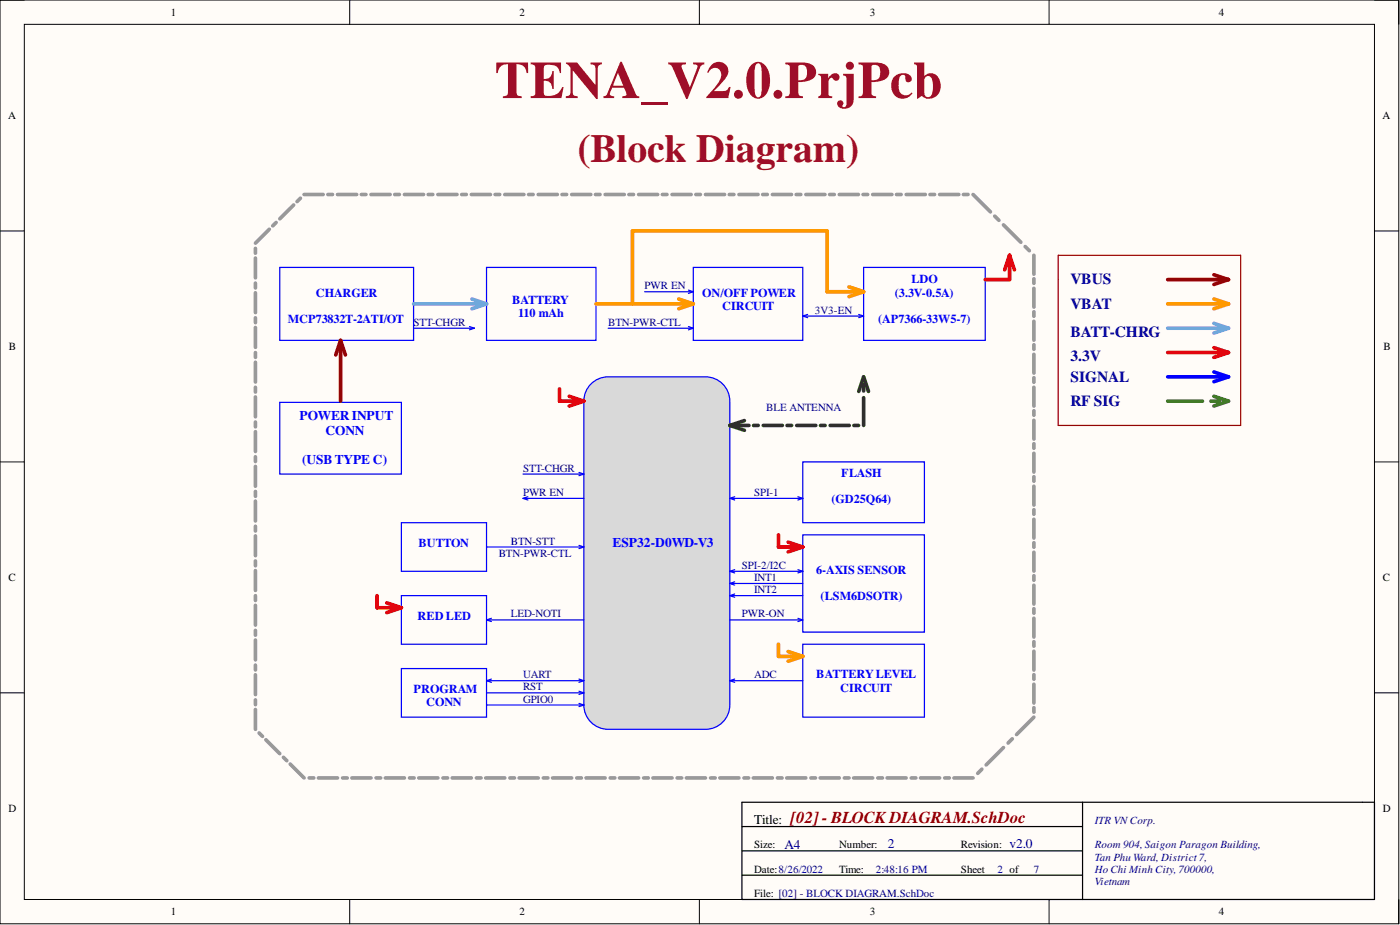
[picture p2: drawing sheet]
<svg xmlns="http://www.w3.org/2000/svg" width="292mm" height="193mm" viewBox="0 0 292 193" stroke-linecap="round" stroke-linejoin="round" font-family="sans-serif">
<path d="M0 0h291.8v192.7h-291.8z" fill-rule="evenodd" fill="#fffcf8"/>
<path d="M0 0h291.8v192.7h-291.8z" fill="none" stroke="#000" stroke-width=".21"/>
<path d="M5.1 5.1h281.7v182.5h-281.7z" fill-rule="evenodd" fill="#fffcf8"/>
<g fill="none" stroke="#000" stroke-width=".21">
<path d="M0 0h5.1M5.1 5.1h281.7v182.5h-281.7zM73 0v5.1M145.9 0v5.1M218.9 0v5.1M286.8 0h5v5.1M0 48.2h5.1M286.8 48.2h5M0 96.4h5.1M286.8 96.4h5M0 144.5h5.1M286.8 144.5h5"/>
<path d="M73 187.6v5.1M145.9 187.6v5.1M218.9 187.6v5.1M291.8 187.6v5.1"/>
</g>
<path d="M154.8 172.4h71.1M154.8 177.5h71.1M154.8 167.4h132v20.2h-132zM225.9 167.4v20.2M154.8 182.6h71.1" fill="none" stroke="#000" stroke-width=".25"/>
<path d="M123 80.4a5.1 5.1 0 0 1 3.9-1.8h20.3a5.1 5.1 0 0 1 5.1 5.1v63.4a5.1 5.1 0 0 1-5.1 5h-20.3a5.1 5.1 0 0 1-5.1-5v-63.4a5 5 0 0 1 1.2-3.3z" fill="#d9d9d9"/>
<g fill="none" stroke="#00f" stroke-width=".25">
<path d="M58.4 55.8h27.9v15.2h-27.9zM101.5 55.8h22.9v15.2h-22.9zM144.7 55.8h22.8v15.2h-22.8zM180.2 55.8h25.4v15.2h-25.4zM86.3 68.5h12.7M98 68.1l1 .4M99 68.5l-1 .3M126.9 68.5h17.8M134.5 60.9h10.2M143.6 60.5l1.1 .4M143.6 68.1l1.1 .4M144.7 60.9l-1.1 .3"/>
<path d="M144.7 68.5l-1.1 .3M167.5 65.9h12.7M167.5 65.9l1 .4M168.5 65.6l-1 .3M179.2 65.6l1 .3M180.2 65.9l-1 .4M58.4 83.9h25.3v15h-25.3zM109.1 98.9h12.7M120.8 98.6l1 .3M121.8 98.9l-1 .3M123 80.4a5.1 5.1 0 0 1 3.9-1.8h20.3a5.1 5.1 0 0 1 5.1 5.1v63.4a5.1 5.1 0 0 1-5.1 5h-20.3a5.1 5.1 0 0 1-5.1-5v-63.4a5 5 0 0 1 1.2-3.3zM167.5 96.4h25.4v12.6h-25.4z"/>
<path d="M83.7 109h17.8v10.2h-17.8zM101.5 114.1h20.3M109.1 104h12.7M109.1 104l1 .3M110.1 103.6l-1 .4M120.8 113.8l1 .3M121.8 114.1l-1 .4M152.3 119.2h15.2M152.3 119.2l1 .3M152.3 104h15.2M152.3 104l1 .3M153.3 118.8l-1 .4"/>
<path d="M153.3 103.6l-1 .4M166.5 118.8l1 .4M166.5 103.6l1 .4M167.5 111.6h25.4v20.3h-25.4zM167.5 119.2l-1 .3M167.5 104l-1 .3M83.7 124.3h17.8v10.1h-17.8zM83.7 139.5h17.8v10.1h-17.8zM101.5 129.3h20.3M101.5 129.3l1 .4M102.5 129l-1 .3M152.3 121.7h15.2"/>
<path d="M152.3 121.7l1 .4M152.3 129.3h15.2M152.3 124.3h15.2M152.3 124.3l1 .3M153.3 123.9l-1 .4M153.3 121.4l-1 .3M166.5 129l1 .3M167.5 134.4h25.4v15.2h-25.4zM167.5 129.3l-1 .4M101.5 142h20.3M101.5 142l1 .3M101.5 144.5h20.3"/>
<path d="M101.5 147.1h20.3M102.5 141.7l-1 .3M120.8 141.7l1 .3M120.8 144.2l1 .3M120.8 146.7l1 .4M121.8 142l-1 .3M121.8 144.5l-1 .4M121.8 147.1l-1 .3M152.3 142h15.2M152.3 142l1 .3M153.3 141.7l-1 .3"/>
</g>
<path d="M243.6 58.3h12.7M253.3 57.3l3 1M256.3 58.3l-3 1M71.1 71v12.7M71.1 71l-1.1 3M71.1 71l1 3" fill="none" stroke="#980000" stroke-width=".76"/>
<g fill="none" stroke="#999" stroke-width=".76">
<path d="M53.3 51.8v1M53.3 53.8v4.2M53.3 59.1v1M56.2 47.8l-2.9 2.9M57.6 46.4l-.7 .7M61.3 42.8l-2.9 2.8M62.7 41.3l-.7 .8M63.4 40.6h4M68.4 40.6h1M70.4 40.6h4M75.4 40.6h1M77.4 40.6h4"/>
<path d="M82.4 40.6h.9M84.4 40.6h4M89.3 40.6h1M91.4 40.6h4M96.3 40.6h1M98.3 40.6h4M103.3 40.6h1M105.3 40.6h4M110.3 40.6h.9M112.3 40.6h4M117.3 40.6h.9M119.3 40.6h4"/>
<path d="M124.2 40.6h1M126.3 40.6h3.9M131.2 40.6h1M133.2 40.6h4M138.2 40.6h1M140.2 40.6h4M145.2 40.6h.9M147.2 40.6h4M152.2 40.6h.9M154.2 40.6h4M159.1 40.6h1M161.2 40.6h3.9"/>
<path d="M166.1 40.6h1M168.1 40.6h4M173.1 40.6h1M175.1 40.6h4M180.1 40.6h.9M182.1 40.6h4M187 40.6h1M189.1 40.6h4M194 40.6h1M196 40.6h4M201 40.6h1M203 40.6l3.7 3.6"/>
<path d="M207.5 45.1l.9 .9M209.4 46.9l3.6 3.6M213.9 51.4l.9 .9M215.7 53.3v3.9M215.7 58.1v1M53.3 61.1v4.1M53.3 66.3v1M53.3 68.3v4.2M53.3 73.6v1M53.3 75.6v4.1M215.7 60.1v4M215.7 65v1"/>
<path d="M215.7 67v4M215.7 71.9v1M215.7 73.9v3.9M215.7 78.8v1M53.3 80.8v1M53.3 82.8v4.1M53.3 88v1M53.3 90.1v4.1M53.3 95.3v1M53.3 97.3v4.1M215.7 80.8v3.9M215.7 85.7v.9"/>
<path d="M215.7 87.7v3.9M215.7 92.6v.9M215.7 94.6v3.9M215.7 99.4v1M53.3 102.5v1M53.3 104.5v4.2M53.3 109.8v1M53.3 111.8v4.1M53.3 117v1M53.3 119v4.2M215.7 101.4v4M215.7 106.3v1"/>
<path d="M215.7 108.3v4M215.7 113.2v1M215.7 115.2v3.9M53.3 124.3v1M53.3 126.3v4.1M53.3 131.5v1M53.3 133.5v4.2M53.3 138.8v1M215.7 120.1v1M215.7 122.1v3.9M215.7 127v.9M215.7 129v3.9"/>
<path d="M215.7 133.9v.9M215.7 135.9v3.9M53.3 140.8v4.1M53.3 146v1M53.3 148v4.1M54.1 152.9l.7 .7M55.5 154.3l2.9 2.9M59.1 158l.7 .7M60.5 159.4l2.9 2.9M209.4 156l-3.6 3.6M211.2 154.1l-.9 .9M215.7 140.7v1"/>
<path d="M215.7 142.7v4M215.7 147.6v1M215.7 149.6l-3.6 3.6M64.5 162.3h1M66.4 162.3h4M71.5 162.3h.9M73.4 162.3h4M78.5 162.3h.9M80.4 162.3h4M85.4 162.3h1M87.4 162.3h4M92.4 162.3h1"/>
<path d="M94.4 162.3h3.9M99.4 162.3h1M101.3 162.3h4M106.4 162.3h.9M108.3 162.3h4M113.4 162.3h.9M115.3 162.3h4M120.3 162.3h1M122.3 162.3h4M127.3 162.3h1M129.2 162.3h4M134.3 162.3h1"/>
<path d="M136.2 162.3h4M141.3 162.3h.9M143.2 162.3h4M148.3 162.3h.9M150.2 162.3h4M155.2 162.3h1M157.2 162.3h4M162.2 162.3h1M164.1 162.3h4M169.2 162.3h1M171.1 162.3h4M176.2 162.3h.9"/>
<path d="M178.1 162.3h4M183.1 162.3h1M185.1 162.3h4M190.1 162.3h1M192.1 162.3h3.9M197.1 162.3h1M199 162.3h4M204.9 160.5l-.9 .8"/>
</g>
<path d="M177.1 59.8l3.1 1.1M124.4 63.4h20.3M141.6 62.4l3.1 1M144.7 63.4l-3.1 1M180.2 60.9h-7.6v-12.7h-40.6v15.2M180.2 60.9l-3.1 1M243.6 63.4h12.7M253.3 62.4l3 1M256.3 63.4l-3 1M162.4 134.4v2.5h5.1M164.5 135.9l3 1M167.5 136.9l-3 1" fill="none" stroke="#f90" stroke-width=".76"/>
<g fill="none" stroke="#f00" stroke-width=".76">
<path d="M210.6 53.3v5h-5M210.6 53.3l-1 3M210.6 53.3l1.1 3M243.6 73.5h12.7M253.3 72.5l3 1M256.3 73.5l-3 1.1M116.7 81.1v2.6h5.1M118.8 82.7l3 1M121.8 83.7l-3 1M162.4 111.6v2.5h5.1M164.5 113.1l3 1M167.5 114.1l-3 1"/>
<path d="M78.7 124.3v2.5h5M80.7 125.8l3 1M83.7 126.8l-3 1"/>
</g>
<g fill="none" stroke="#274e13" stroke-width=".76">
<path d="M152.3 88.8h4M152.3 88.8l3 1M155.3 87.7l-3 1.1M157.2 88.8h1M159.2 88.8h4M164.2 88.8h1M166.2 88.8h4M171.2 88.8h1M173.2 88.8h4M178.2 88.8h.9M179.2 81.7l1-3.1 1 3.1M180.2 80.1v1.5"/>
<path d="M180.2 83v5.8"/>
</g>
<path d="M86.3 63.4h15.2M98.5 62.4l3 1M101.5 63.4l-3 1M243.6 68.5h12.7M253.3 67.5l3 1M256.3 68.5l-3 1" fill="none" stroke="#6fa8dc" stroke-width=".76"/>
<path d="M220.8 53.3h38.1v35.5h-38.1z" fill="none" stroke="#980000" stroke-width=".25"/>
<path d="M243.6 78.6h12.7M253.3 77.6l3 1M256.3 78.6l-3 1" fill="none" stroke="#00f" stroke-width=".76"/>
<path d="M243.6 83.7h7.3M252.6 83.7h1.8M253.3 82.7l3 1-3 1" fill="none" stroke="#38761d" stroke-width=".76"/>
<text font-size="11" fill="#9e0e29" x="103.2" y="20.5">TENA_V2.0.PrjPcb</text>
<text font-size="8.3" fill="#9e0e29" x="120.5" y="33.7">(Block Diagram)</text>
<text font-size="3.5" fill="#800000" x="165" y="171.7">[02]- BLOCK DIAGRAM.SchDoc</text>
<g font-size="3.2" fill="#000080">
<text x="223.3" y="59.2">VBUS</text>
<text x="223.3" y="64.5">VBAT</text>
<text x="223.3" y="70.3">BATT-CHRG</text>
<text x="223.3" y="75.4">3.3V</text>
<text x="223.3" y="79.7">SIGNAL</text>
<text x="223.3" y="84.8">RF SIG</text>
</g>
<g font-size="2.8" fill="#00f">
<text x="62.5" y="87.7">POWER INPUT</text>
<text x="67.9" y="90.7">CONN</text>
<text x="63" y="96.8">(USB TYPE C)</text>
<text x="127.8" y="114">ESP32-D0WD-V3</text>
</g>
<text font-size="2.8" x="157.3" y="171.8">Title:</text>
<g font-size="2.8" fill="#000080">
<text x="163.7" y="177.2">A4</text>
<text x="185.3" y="176.9">2</text>
<text x="210.6" y="176.9">v2.0</text>
</g>
<g font-size="2.5" fill="#00f">
<text x="190.2" y="59.1">LDO</text>
<text x="65.9" y="61.9">CHARGER</text>
<text x="106.8" y="63.4">BATTERY</text>
<text x="146.5" y="61.9">ON/OFF POWER</text>
<text x="150.7" y="64.7">CIRCUIT</text>
<text x="186.7" y="61.9">(3.3V-0.5A)</text>
<text x="60.1" y="67.5">MCP73832T-2ATI/OT</text>
<text x="108.1" y="66.2">110 mAh</text>
<text x="183.2" y="67.5">(AP7366-33W5-7)</text>
<text x="175.5" y="99.4">FLASH</text>
<text x="173.5" y="105">(GD25Q64)</text>
<text x="87.3" y="114.1">BUTTON</text>
<text x="170.3" y="119.7">6-AXIS SENSOR</text>
<text x="171.2" y="125.3">(LSM6DSOTR)</text>
<text x="87.1" y="129.3">RED LED</text>
<text x="170.3" y="141.5">BATTERYLEVEL</text>
<text x="86.3" y="144.5">PROGRAM</text>
<text x="88.9" y="147.3">CONN</text>
<text x="175.3" y="144.3">CIRCUIT</text>
</g>
<g font-size="2.3">
<text x="35.6" y="3.3">1</text>
<text x="108.4" y="3.3">2</text>
<text x="181.5" y="3.3">3</text>
<text x="254.3" y="3.3">4</text>
<text x="1.7" y="24.9">A</text>
<text x="288.5" y="24.9">A</text>
<text x="1.9" y="73">B</text>
<text x="288.6" y="73">B</text>
<text x="1.8" y="121.2">C</text>
<text x="288.5" y="121.2">C</text>
<text x="1.8" y="169.4">D</text>
<text x="288.5" y="169.4">D</text>
<text x="157.3" y="177">Size:</text>
<text x="175.1" y="177">Number:</text>
<text x="200.5" y="177">Revision:</text>
<text x="157.3" y="182.1">Date:8/26/2022</text>
<text x="175.1" y="182.1">Time:</text>
<text x="200.5" y="182.1">Sheet</text>
<text x="35.6" y="190.9">1</text>
<text x="108.4" y="190.9">2</text>
<text x="157.3" y="187.1">File: [02] - BLOCK DIAGRAM.SchDoc</text>
<text x="181.5" y="190.9">3</text>
<text x="254.3" y="190.9">4</text>
</g>
<g font-size="2.3" fill="#000080">
<text x="134.5" y="60.4">PWR EN</text>
<text x="170" y="65.4">3V3-EN</text>
<text x="86.3" y="68">STT-CHGR</text>
<text x="126.9" y="68">BTN-PWR-CTL</text>
<text x="159.9" y="85.7">BLE ANTENNA</text>
<text x="109.1" y="98.4">STT-CHGR</text>
<text x="109.1" y="103.5">PWR EN</text>
<text x="157.3" y="103.5">SPI-1</text>
<text x="106.6" y="113.6">BTN-STT</text>
<text x="104.1" y="116.1">BTN-PWR-CTL</text>
<text x="154.8" y="118.7">SPI-2/I2C</text>
<text x="157.3" y="121.2">INT1</text>
<text x="157.3" y="123.7">INT2</text>
<text x="106.6" y="128.8">LED-NOTI</text>
<text x="154.8" y="128.8">PWR-ON</text>
<text x="109.1" y="141.5">UART</text>
<text x="157.3" y="141.5">ADC</text>
<text x="109.1" y="144">RST</text>
<text x="109.1" y="146.6">GPIO0</text>
<text x="228.4" y="171.9">ITR VNCorp.</text>
<text x="228.4" y="177">Room 904, Saigon Paragon Building,</text>
<text x="228.4" y="179.5">Tan Phu Ward, District 7,</text>
<text x="182.7" y="182.1">2:48:16 PM</text>
<text x="208.1" y="182.1">2 of</text>
<text x="215.7" y="182.1">7</text>
<text x="228.4" y="182.1">Ho Chi Minh City, 700000,</text>
<text x="228.4" y="184.6">Vietnam</text>
</g>
</svg>
